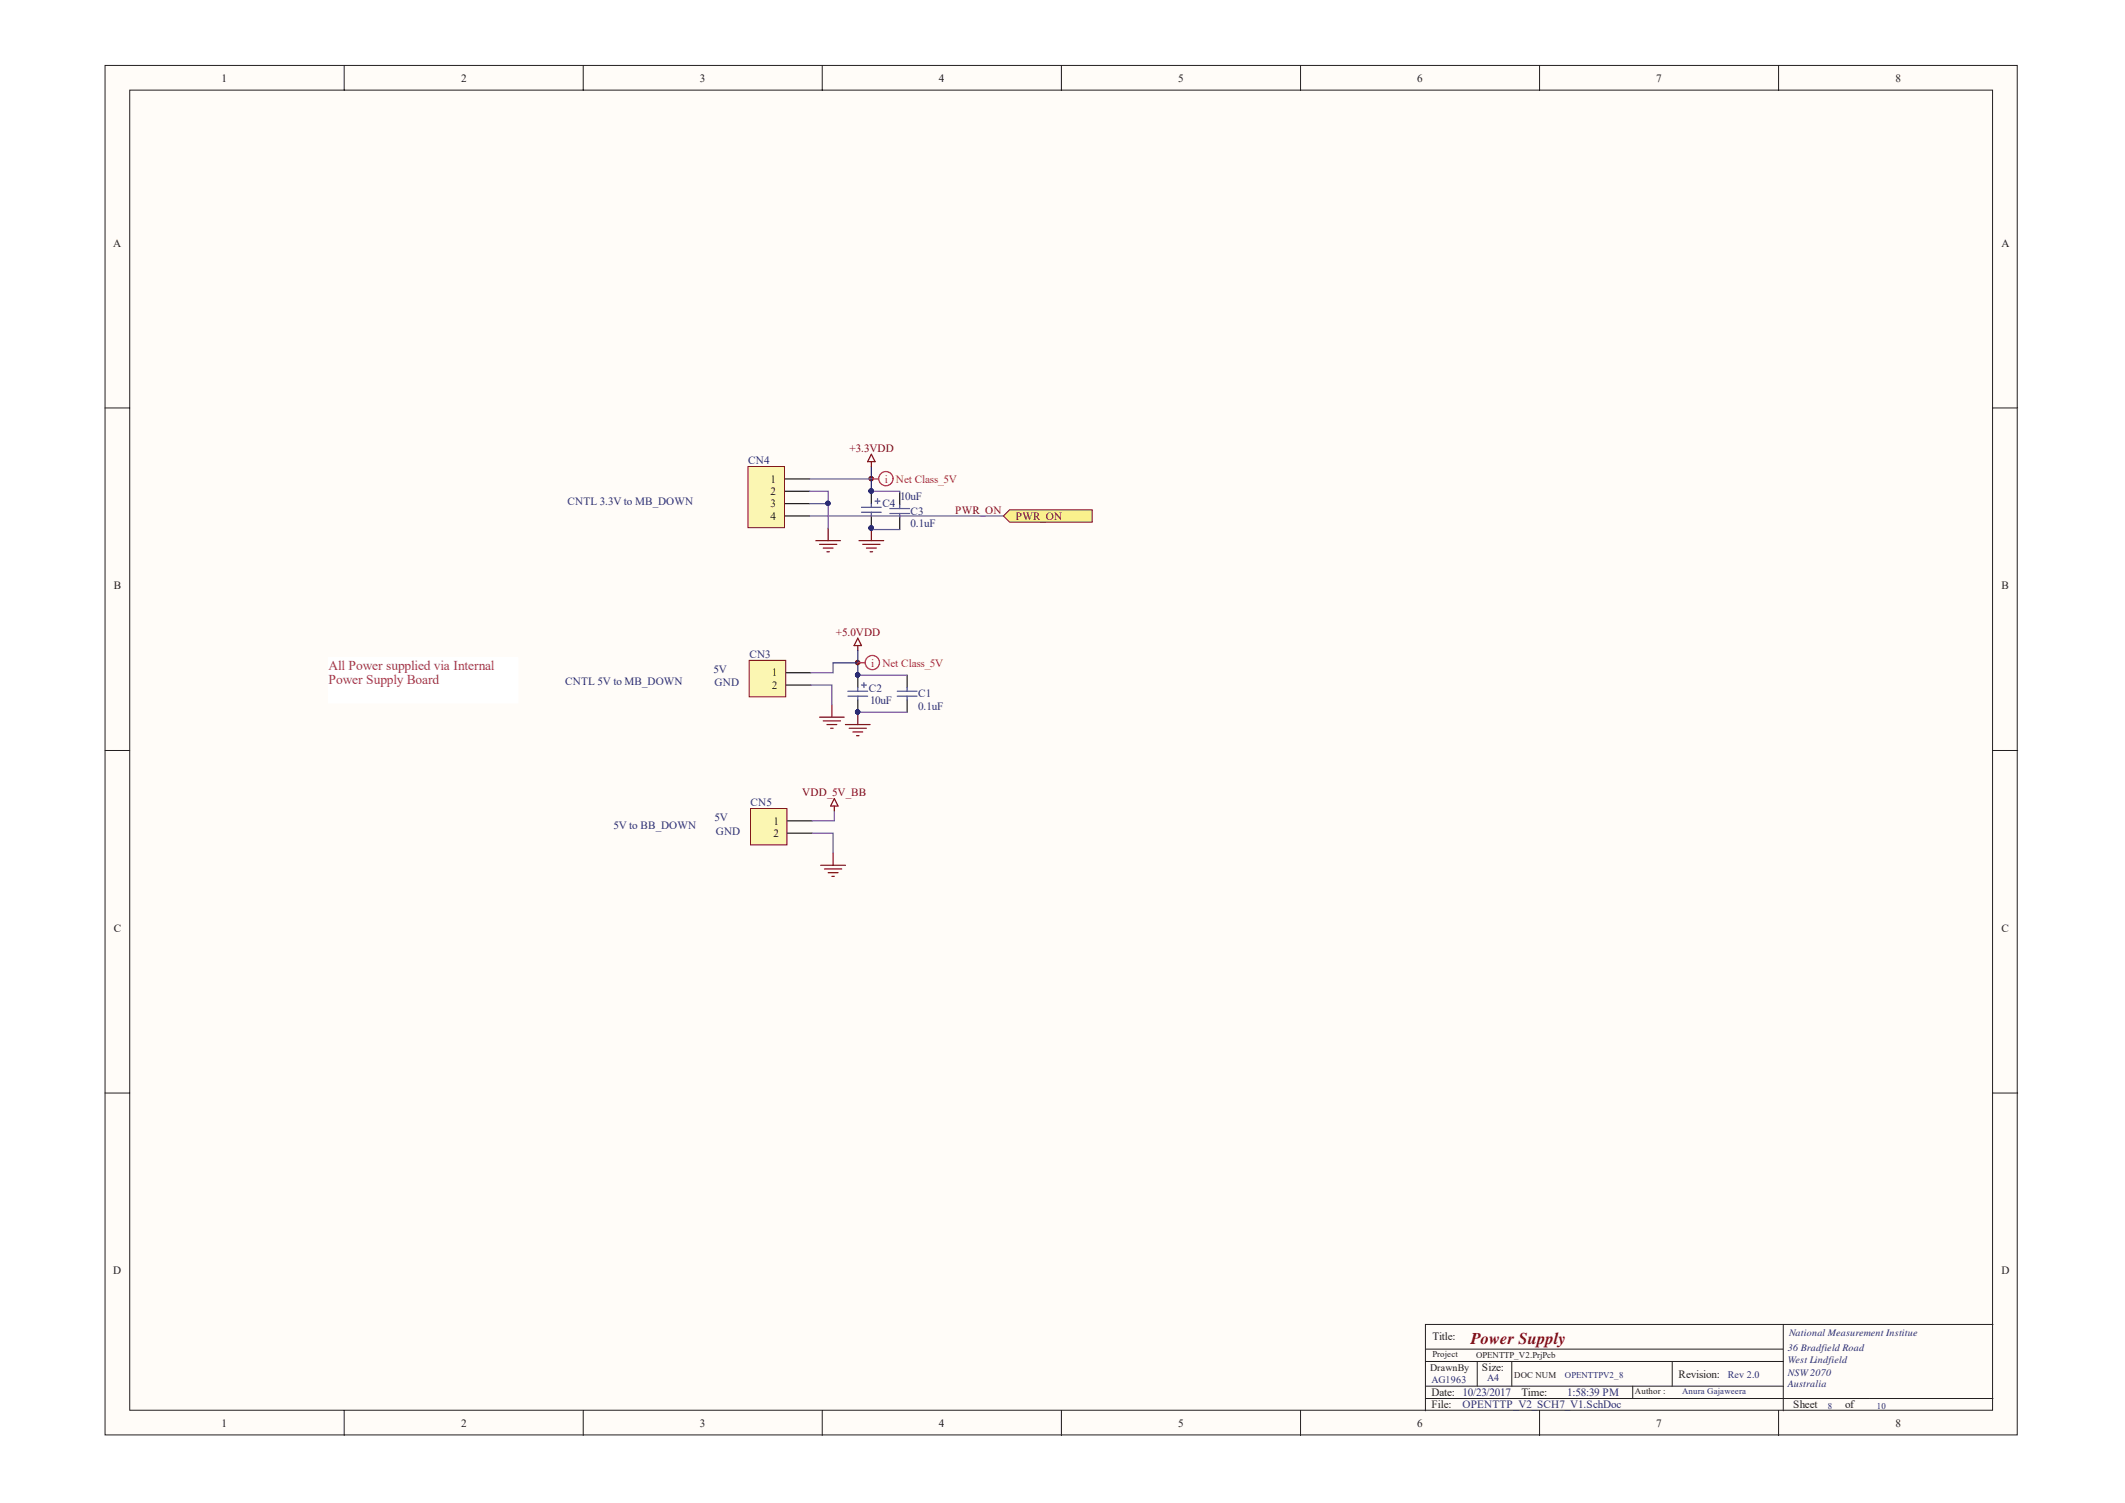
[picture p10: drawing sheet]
<svg xmlns="http://www.w3.org/2000/svg" width="297mm" height="210mm" viewBox="0 0 297 210" stroke-linecap="round" stroke-linejoin="round" font-family="sans-serif">
<path d="M14.7 9.1h267.3v191.4h-267.3z" fill="#fffcf8"/>
<path d="M14.7 9.1h267.3v191.4h-267.3z" fill="none" stroke="#231f20" stroke-width=".14"/>
<path d="M18.1 12.6h260.4v184.4h-260.4z" fill="#fffcf8"/>
<g fill="none" stroke="#231f20" stroke-width=".14">
<path d="M18.1 12.6h260.4v184.4h-260.4zM48.1 9.1v3.5M81.5 9.1v3.5M114.9 9.1v3.5M148.4 9.1v3.5M181.8 9.1v3.5M215.2 9.1v3.5M248.6 9.1v3.5M14.7 57h3.4M278.6 57h3.4M14.7 104.8h3.4M278.6 104.8h3.4"/>
<path d="M14.7 152.7h3.4M278.6 152.7h3.4M48.1 197.1v3.5M81.5 197.1v3.5M114.9 197.1v3.5M148.4 197.1v3.5M181.8 197.1v3.5M215.2 197.1v3.5M248.6 197.1v3.5"/>
</g>
<circle cx="119.9" cy="92.6" r=".3" fill="#282973"/>
<circle cx="119.9" cy="92.6" r=".3" fill="none" stroke="#282973" stroke-width=".14"/>
<circle cx="121.8" cy="66.9" r=".3" fill="#282973"/>
<circle cx="121.8" cy="66.9" r=".3" fill="none" stroke="#282973" stroke-width=".14"/>
<path d="M199.2 188.5h50.1M199.2 193.7h50.1M199.2 195.4h79.4M199.2 190.2h50.1M206.5 190.2v3.5M211.3 190.2v3.5M228.2 193.7v1.7M233.7 190.2v3.5M249.3 185v12.1M278.6 185h-79.4v12.1" fill="none" stroke="#231f20" stroke-width=".14"/>
<path d="M120.1 75.5h3.4M120.6 76.1h2.4M121.1 76.6h1.4M121.6 77.1h.4M121.8 73.8v1.7" fill="none" stroke="#7f1416" stroke-width=".17"/>
<circle cx="121.8" cy="73.8" r=".3" fill="#282973"/>
<circle cx="121.8" cy="73.8" r=".3" fill="none" stroke="#282973" stroke-width=".14"/>
<circle cx="121.8" cy="66.9" r=".3" fill="#7f1416"/>
<circle cx="121.8" cy="66.9" r=".3" fill="none" stroke="#7f1416" stroke-width=".14"/>
<path d="M121.8 68.6v1.8M125.8 68.8v1.7M125.8 72.3v1.7" fill="none" stroke="#231f20" stroke-width=".17"/>
<path d="M124.4 71.1h2.7M124.4 71.7h2.7M125.8 70.5v.6M125.8 71.7v.6" fill="none" stroke="#3953a4" stroke-width=".17"/>
<g fill="none" stroke="#ed2024" stroke-width=".17">
<path d="M121.8 66.9h1"/>
<circle cx="123.8" cy="66.9" r="1"/>
</g>
<circle cx="121.8" cy="68.6" r=".3" fill="#282973"/>
<circle cx="121.8" cy="68.6" r=".3" fill="none" stroke="#282973" stroke-width=".14"/>
<path d="M121.8 72.1v1.7" fill="none" stroke="#231f20" stroke-width=".17"/>
<circle cx="121.8" cy="73.8" r=".3" fill="#282973"/>
<circle cx="121.8" cy="73.8" r=".3" fill="none" stroke="#282973" stroke-width=".14"/>
<path d="M120.4 70.9h2.8M120.4 71.6h2.8M121.8 70.4v.5M121.8 71.6v.5M122.3 70h.7M122.7 69.7v.7" fill="none" stroke="#3953a4" stroke-width=".17"/>
<circle cx="121.8" cy="68.6" r=".3" fill="#282973"/>
<circle cx="121.8" cy="68.6" r=".3" fill="none" stroke="#282973" stroke-width=".14"/>
<circle cx="121.8" cy="73.8" r=".3" fill="#282973"/>
<circle cx="121.8" cy="73.8" r=".3" fill="none" stroke="#282973" stroke-width=".14"/>
<path d="M121.8 65.2v3.4" fill="none" stroke="#282973" stroke-width=".17"/>
<circle cx="121.8" cy="68.6" r=".3" fill="#282973"/>
<circle cx="121.8" cy="68.6" r=".3" fill="none" stroke="#282973" stroke-width=".14"/>
<path d="M126.8 94.3v1.8M126.8 97.8v1.7" fill="none" stroke="#231f20" stroke-width=".17"/>
<path d="M125.4 97.3h2.8M125.4 96.6h2.8M126.8 96.1v.5M126.8 97.3v.5" fill="none" stroke="#3953a4" stroke-width=".17"/>
<path d="M104.6 65.2h5.1v8.5h-5.1z" fill="#fbf6b2"/>
<path d="M104.6 65.2h5.1v8.5h-5.1z" fill="none" stroke="#7f1416" stroke-width=".14"/>
<path d="M109.7 66.9h3.5M109.7 68.6h3.5M109.7 70.4h3.5M109.7 72.1h3.5" fill="none" stroke="#231f20" stroke-width=".17"/>
<path d="M116.3 98.5v1.7M114.6 100.2h3.4M115.1 100.7h2.4M115.6 101.2h1.4M116.1 101.7h.4" fill="none" stroke="#7f1416" stroke-width=".17"/>
<path d="M104.7 92.3h5.1v5h-5.1z" fill="#fbf6b2"/>
<path d="M104.7 92.3h5.1v5h-5.1z" fill="none" stroke="#7f1416" stroke-width=".14"/>
<path d="M109.9 94h3.4M109.9 95.7h3.4" fill="none" stroke="#231f20" stroke-width=".17"/>
<path d="M113.3 95.7h3v2.8M116.5 92.6v1.4h-3.2" fill="none" stroke="#784c9e" stroke-width=".17"/>
<path d="M116.5 119.2v1.7M114.7 120.9h3.5M115.2 121.4h2.5M115.8 121.9h1.3M116.3 122.4h.3" fill="none" stroke="#7f1416" stroke-width=".17"/>
<path d="M104.9 113h5.1v5h-5.1z" fill="#fbf6b2"/>
<path d="M104.9 113h5.1v5h-5.1z" fill="none" stroke="#7f1416" stroke-width=".14"/>
<path d="M110.1 114.7h3.4M110.1 116.4h3.4" fill="none" stroke="#231f20" stroke-width=".17"/>
<path d="M113.2 68.6h2.6v5.2M113.5 116.4h3v2.8M116.6 113.3v1.4h-3.1" fill="none" stroke="#784c9e" stroke-width=".17"/>
<path d="M114 75.5h3.5M114.6 76.1h2.4M115.1 76.6h1.4M115.6 77.1h.3M115.8 73.8v1.7M121.8 64.5v.7M121.8 63.5l.5 1h-1z" fill="none" stroke="#7f1416" stroke-width=".17"/>
<circle cx="115.7" cy="70.3" r=".31" fill="#282973"/>
<circle cx="115.7" cy="70.3" r=".31" fill="none" stroke="#282973" stroke-width=".14"/>
<path d="M113.2 70.4h2.6" fill="none" stroke="#784c9e" stroke-width=".17"/>
<circle cx="115.7" cy="70.3" r=".31" fill="#282973"/>
<circle cx="115.7" cy="70.3" r=".31" fill="none" stroke="#282973" stroke-width=".14"/>
<path d="M119.9 99.5v1.7M118.2 101.2h3.4M118.7 101.7h2.4M119.2 102.3h1.4M119.7 102.8h.4" fill="none" stroke="#7f1416" stroke-width=".17"/>
<circle cx="119.9" cy="99.5" r=".3" fill="#282973"/>
<circle cx="119.9" cy="99.5" r=".3" fill="none" stroke="#282973" stroke-width=".14"/>
<path d="M119.9 92.6v1.7" fill="none" stroke="#282973" stroke-width=".17"/>
<circle cx="119.9" cy="94.3" r=".3" fill="#282973"/>
<circle cx="119.9" cy="94.3" r=".3" fill="none" stroke="#282973" stroke-width=".14"/>
<circle cx="119.9" cy="92.6" r=".3" fill="#7f1416"/>
<circle cx="119.9" cy="92.6" r=".3" fill="none" stroke="#7f1416" stroke-width=".14"/>
<path d="M119.9 89.2l.5 1h-1zM119.9 90.2v.7" fill="none" stroke="#7f1416" stroke-width=".17"/>
<path d="M119.9 90.9v1.7h-3.4" fill="none" stroke="#282973" stroke-width=".17"/>
<path d="M119.9 94.3v1.8" fill="none" stroke="#231f20" stroke-width=".17"/>
<circle cx="119.9" cy="94.3" r=".3" fill="#282973"/>
<circle cx="119.9" cy="94.3" r=".3" fill="none" stroke="#282973" stroke-width=".14"/>
<path d="M119.9 97.8v1.7" fill="none" stroke="#231f20" stroke-width=".17"/>
<circle cx="119.9" cy="99.5" r=".3" fill="#282973"/>
<circle cx="119.9" cy="99.5" r=".3" fill="none" stroke="#282973" stroke-width=".14"/>
<path d="M118.5 96.6h2.8M118.5 97.3h2.8M119.9 96.1v.5M119.9 97.3v.5M120.4 95.7h.7M120.8 95.4v.7" fill="none" stroke="#3953a4" stroke-width=".17"/>
<circle cx="119.9" cy="94.3" r=".3" fill="#282973"/>
<circle cx="119.9" cy="94.3" r=".3" fill="none" stroke="#282973" stroke-width=".14"/>
<circle cx="119.9" cy="99.5" r=".3" fill="#282973"/>
<circle cx="119.9" cy="99.5" r=".3" fill="none" stroke="#282973" stroke-width=".14"/>
<g fill="none" stroke="#ed2024" stroke-width=".17">
<path d="M119.9 92.6h1"/>
<circle cx="121.9" cy="92.6" r="1"/>
</g>
<path d="M119.9 99.5h6.9" fill="none" stroke="#784c9e" stroke-width=".17"/>
<circle cx="119.9" cy="99.5" r=".3" fill="#282973"/>
<circle cx="119.9" cy="99.5" r=".3" fill="none" stroke="#282973" stroke-width=".14"/>
<path d="M119.9 94.3h6.9" fill="none" stroke="#784c9e" stroke-width=".17"/>
<circle cx="119.9" cy="94.3" r=".3" fill="#282973"/>
<circle cx="119.9" cy="94.3" r=".3" fill="none" stroke="#282973" stroke-width=".14"/>
<path d="M113.2 66.9h8.6M113.2 72.1h27.1M121.8 73.8v.2h4" fill="none" stroke="#784c9e" stroke-width=".17"/>
<circle cx="121.8" cy="73.8" r=".3" fill="#282973"/>
<circle cx="121.8" cy="73.8" r=".3" fill="none" stroke="#282973" stroke-width=".14"/>
<path d="M121.8 68.6h4v.2" fill="none" stroke="#784c9e" stroke-width=".17"/>
<circle cx="121.8" cy="68.6" r=".3" fill="#282973"/>
<circle cx="121.8" cy="68.6" r=".3" fill="none" stroke="#282973" stroke-width=".14"/>
<path d="M116.6 111.6l.5 1h-1zM116.6 112.6v.7" fill="none" stroke="#7f1416" stroke-width=".17"/>
<path d="M140.3 72.1l.8-.9h11.6v1.7h-11.6z" fill-rule="evenodd" fill="#faf185"/>
<path d="M141.1 71.2h11.6v1.7h-11.6l-.8-.8z" fill="none" stroke="#7f1416" stroke-width=".14"/>
<path d="M45.9 91.9h26.5v6.3h-26.5z" fill="#fff"/>
<path d="M45.9 91.9h26.5v6.3h-26.5z" fill="none" stroke="#fff" stroke-width=".14"/>
<text font-size="2.3" fill="#7f1416" x="205.6" y="187.8">Power Supply</text>
<g font-size="1.9" fill="#a0206d">
<text x="45.9" y="93.6">All Power supplied via Internal</text>
<text x="45.9" y="95.6">Power Supply Board</text>
</g>
<g font-size="1.6" fill="#231f20">
<text x="31" y="11.4">1</text>
<text x="64.4" y="11.4">2</text>
<text x="97.8" y="11.4">3</text>
<text x="131.2" y="11.4">4</text>
<text x="164.7" y="11.4">5</text>
<text x="198.1" y="11.4">6</text>
<text x="231.5" y="11.4">7</text>
<text x="265" y="11.4">8</text>
<text x="15.8" y="34.4">A</text>
<text x="279.8" y="34.4">A</text>
<text x="107.7" y="67.4">1</text>
<text x="107.7" y="69.1">2</text>
<text x="107.7" y="70.9">3</text>
<text x="107.7" y="72.6">4</text>
<text x="15.9" y="82.3">B</text>
<text x="279.8" y="82.3">B</text>
<text x="107.9" y="94.5">1</text>
<text x="107.9" y="96.2">2</text>
<text x="108.1" y="115.2">1</text>
<text x="108.1" y="116.9">2</text>
<text x="15.9" y="130.2">C</text>
<text x="279.8" y="130.2">C</text>
<text x="15.8" y="178">D</text>
<text x="279.8" y="178">D</text>
<text x="200.2" y="187.2">Title:</text>
<text x="207.2" y="191.6">Size:</text>
<text x="200.1" y="195">Date: 10/23/2017</text>
<text x="200.1" y="196.8">File:</text>
<text x="212.7" y="195">Time:</text>
<text x="234.6" y="192.5">Revision:</text>
<text x="250.7" y="196.8">Sheet</text>
<text x="257.9" y="196.8">of</text>
<text x="31" y="199.3">1</text>
<text x="64.4" y="199.3">2</text>
<text x="97.8" y="199.3">3</text>
<text x="131.2" y="199.3">4</text>
<text x="164.7" y="199.3">5</text>
<text x="198.1" y="199.3">6</text>
<text x="231.5" y="199.3">7</text>
<text x="265" y="199.3">8</text>
</g>
<g font-size="1.6" fill="#282973">
<text x="104.6" y="64.9">CN4</text>
<text x="79.3" y="70.5">CNTL 3.3V to MB_DOWN</text>
<text x="123.3" y="70.9">C4</text>
<text x="125.8" y="69.9">10uF</text>
<text x="127.3" y="71.9">C3</text>
<text x="127.3" y="73.7">0.1uF</text>
<text x="79" y="95.7">CNTL 5V to MB_DOWN</text>
<text x="99.7" y="94">5V</text>
<text x="99.9" y="95.9">GND</text>
<text x="104.7" y="91.9">CN3</text>
<text x="121.4" y="96.6">C2</text>
<text x="121.6" y="98.3">10uF</text>
<text x="128.4" y="99.2">0.1uF</text>
<text x="128.4" y="97.4">C1</text>
<text x="104.9" y="112.6">CN5</text>
<text x="85.7" y="115.9">5V to BB_DOWN</text>
<text x="99.9" y="114.7">5V</text>
<text x="100.1" y="116.6">GND</text>
<text x="204.4" y="196.8">OPENTTP_V2_SCH7_V1.SchDoc</text>
<text x="219.1" y="195">1:58:39 PM</text>
</g>
<g font-size="1.6" fill="#7f1416">
<text x="118.7" y="63.1">+3.3VDD</text>
<text x="133.5" y="71.8">PWR_ON</text>
<text x="142" y="72.6">PWR_ON</text>
<text x="116.8" y="88.8">+5.0VDD</text>
<text x="112.2" y="111.3">VDD_5V_BB</text>
</g>
<g font-size="1.6" fill="#ed2024">
<text x="123.7" y="67.4">i</text>
<text x="125.2" y="67.4">Net Class_5V</text>
<text x="121.8" y="93.2">i</text>
<text x="123.3" y="93.2">Net Class_5V</text>
</g>
<text font-size="1.4" fill="#231f20" x="199.9" y="191.6">DrawnBy</text>
<g font-size="1.4" fill="#282973">
<text x="249.9" y="188.7">36 Bradfield Road</text>
<text x="249.9" y="190.4">West Lindfield</text>
<text x="250.1" y="186.7">National Measurement Institue</text>
<text x="200.1" y="193.2">AG1963</text>
<text x="207.9" y="193">A4</text>
<text x="241.5" y="192.5">Rev 2.0</text>
<text x="249.9" y="192.2">NSW2070</text>
<text x="249.9" y="193.7">Australia</text>
</g>
<g font-size="1.2" fill="#231f20">
<text x="200.2" y="189.6">Project</text>
<text x="206.3" y="189.8">OPENTTP_V2.PrjPcb</text>
<text x="211.7" y="192.5">DOC NUM</text>
<text x="228.5" y="194.8">Author :</text>
</g>
<g font-size="1.2" fill="#282973">
<text x="218.8" y="192.5">OPENTTPV2_8</text>
<text x="235.1" y="194.8">Anura Gajaweera</text>
<text x="255.5" y="196.9">8</text>
<text x="262.3" y="196.9">10</text>
</g>
</svg>
